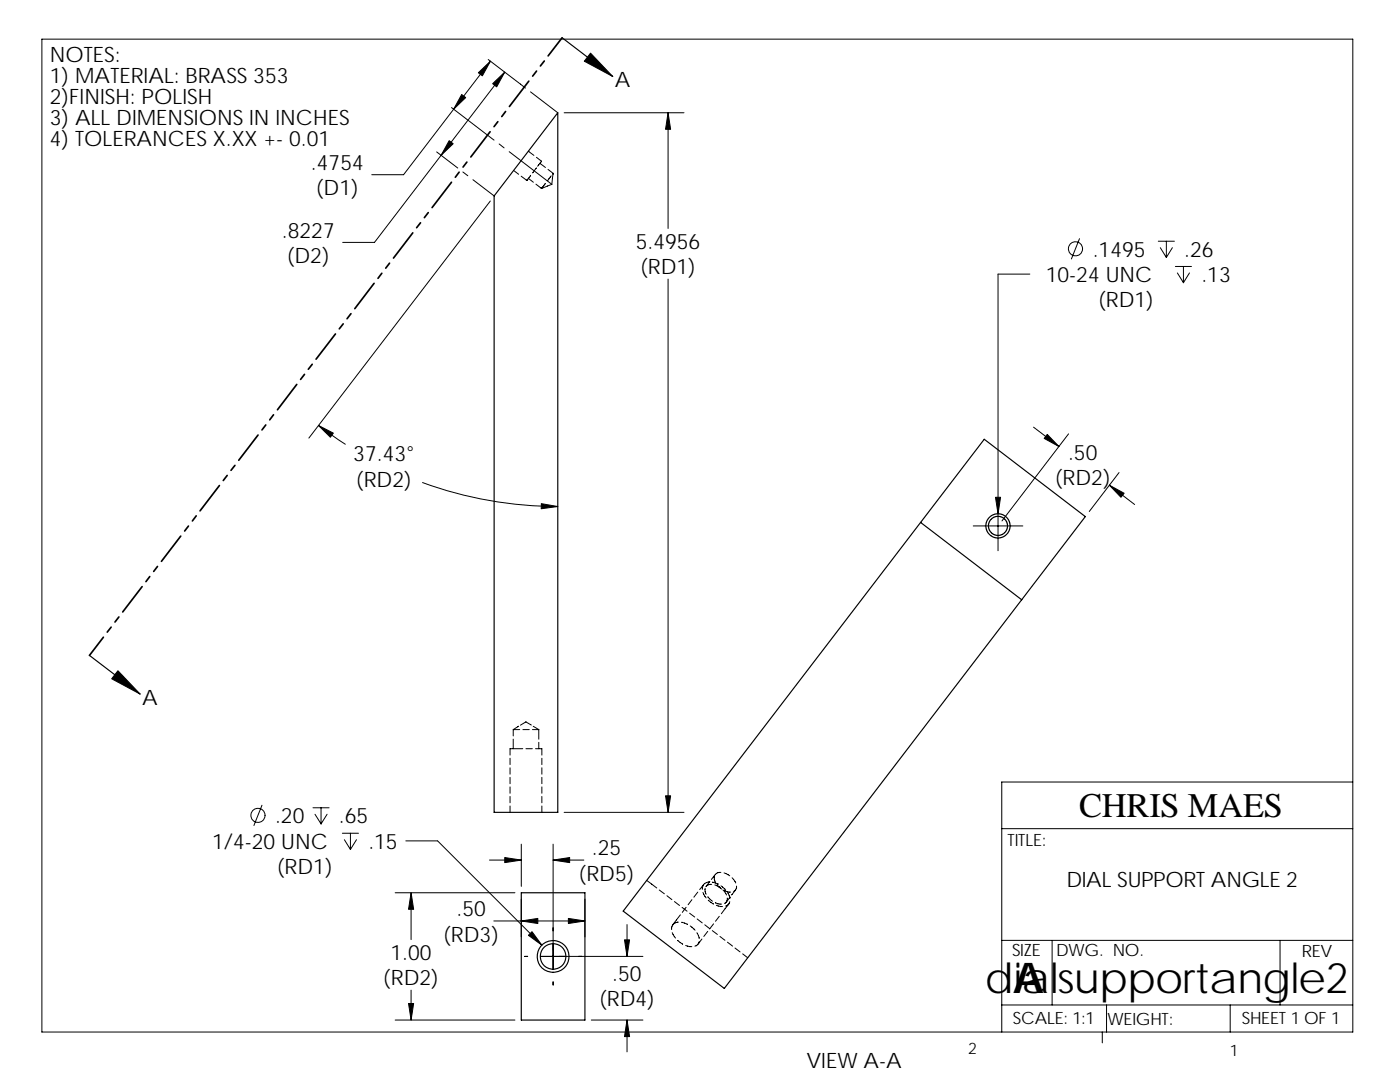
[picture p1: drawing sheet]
<svg xmlns="http://www.w3.org/2000/svg" width="279mm" height="216mm" viewBox="0 0 279 216" stroke-linecap="round" stroke-linejoin="round" font-family="sans-serif">
<g fill="none" stroke="#000" stroke-width=".2">
<path d="M8.4 7.8h261.6v198.1h-261.6zM97.4 11.9l7.5 5.7M97.9 12.2l-17.4 22.7h-6.3M100.7 14.4l-26 34h-6.3M105.9 18.3l5.4 4.2M87.1 30.3l4.3 3.2M90.1 21.5l8.5 6.5M92.4 34.3l1 .8M94.4 35.9l4.2 3.2M99.6 28.7l1 .8M101.6 30.3l8.5 6.5M102.5 34l1 .8"/>
<path d="M105.5 30.2l1.1 .8M105.5 35.6l.9 .8M105.9 35l-.8 1-1.1-.8M107 36.7l1.1 .9M107.1 33.5l-.8 1M107.1 31.4l1 .8M107.8 32.6l1.1 .8M108.1 32.2l-.8 1M108.1 32.2h.1M108.8 36.6l-.7 1M109.4 33.8l1 .8M110 35.1l-.8 1"/>
<path d="M110.1 36.8l-2 .8M110.4 34.6h.1M110.4 34.6l-.3 2.2M112.6 22.5h23.9M133.3 22.5v23.1M97.9 40.1l-36.3 47.3M133.3 55.7v106.4M205.5 54.7h-6.3v55.2M215.4 47.6l-1.6 4.1M231.2 48.1h3.2M231.6 49.4l1.2 2M232.8 48.1v3.3"/>
<path d="M234 49.4l-1.2 2M234.6 53.2h3.2M235 54.5l1.2 1.9M236.2 53.2v3.2M237.4 54.5l-1.2 1.9M63.6 84.9l5.3 3.7M84.3 96.3a78.9 78.9 0 0 0 27 4.8M206.3 85.2l5 3.9M213.3 86.6l-13.3 17.3M221.4 96.8l5 3.9M223.3 94.3l-5.9 7.8M194.2 104.9h9.9"/>
<path d="M101.8 151.3v1.3M101.8 153.2v1.3M101.8 155.1v1.3M101.8 157v1.3M101.8 158.9v1.3M102.4 147.5v1.9M102.4 145.6v1.3M102.4 145.6h1.3M103.5 144.9l-1.1 .7M104.3 149.4h-2.5v1.3M104.4 145.6h1.2M104.9 144l1.1 .7"/>
<path d="M105 149.4h1.2M105 144l-1.1 .7M106.3 145.6h1.2M106.4 144.9l1.1 .7M106.9 149.4h1.2v1.3M107.5 145.6v1.9M107.5 148.1v1.3M108.1 151.3v1.3M108.1 153.2v1.3M108.1 155.1v1.3M108.1 157v1.3M108.1 158.9v1.3"/>
<path d="M270 156h-70.1v49.9M52.3 160.7l-1.6 4M62.5 161.2h3.2M62.9 162.5l1.2 1.9M64.1 161.2v3.2M65.3 162.5l-1.2 1.9M68.3 166.3h3.2M68.7 167.6l1.2 1.9M69.9 166.3v3.2M71.1 167.6l-1.2 1.9M78.9 178.1h23.9M81 167.8h6.3l20.8 20.8"/>
<path d="M82 178.1v9.4M97.7 171.6h6.3M101.8 160.8v1.3M104 168.4v8.5M104 179.4v7.5M108.1 160.8v1.3M110.4 168.4v25M110.4 171.6h6.1M112.6 162.1h23.9M116.7 179.4v7.5M129.1 175.7l2 1.5M131.6 177.6l1 .8"/>
<path d="M133.1 178.7l1 .8M134.6 179.9l1 .8M138.1 179.5l-.8 1M139.3 178l-.8 1M140.3 178.1l.6 1.1M140.4 176.5l-.2 1M140.4 176.5l-.8 1M140.7 177.2v.6l.2 .6M141.3 179l.9 .8M141.4 179.6l1 .8M141.5 176l-.5 .1-.6 .4M141.7 175.9l-.8 1a1.22 1.22 0 0 1 1.1-.4"/>
<path d="M142.2 176l1.2 .4M142.6 174.8v.6l.2 .6M142.7 176.6l1.1 .5M143.1 176.6l.9 .8M143.9 174.1a1.22 1.22 0 0 0-1.2 .4l-.7 1M143.9 176.8l.9 .8M144.3 177.6l.7 1M144.5 174.2l1.1 .6M144.6 177.7l1.2 .3M145.1 179.2l-.2 .8M145.2 178.1l.5 1.2M145.6 179.9a1.09 1.09 0 0 1-.8 .9"/>
<path d="M145.7 179l-.8 1M146.1 175.2l.7 1M146.8 177.6l-.4 .3M146.8 177.6l-.8 1M147 176.8l-.2 .8M199.9 165.4h70.1M82 197.6v5.9M98.6 183.8h18.1M104.7 190.8h.6M107.8 190.8h20.5M110.4 195.9v.7M125.1 184.5v6.3"/>
<path d="M134.2 186.1l.6 1.1M134.3 184.5l-.3 1M135.2 187.6l1 .8M135.4 184l-.5 .1-.6 .4M135.8 182.5l-1.5 2M136 184l1.2 .4M136.1 181.1l1 .7M136.8 188.7l1.3 .2M136.9 181l-.7 1.1M137.6 182.2l1 .8M137.8 184.8l.9 .8M139.1 186.1l.4 1.2"/>
<path d="M139.1 183.4l1 .7M139.5 187.9a1.07 1.07 0 0 1-.8 .9M140.1 187.4l-.8 1M140.7 184.5l.9 .8M141.2 185.8l-.7 1.1M142.2 185.7l1 .8M142.4 184.3l-.8 1.1M142.8 180.1l1.2 .3M143 180.6l1.2 .3M143.6 182.8l-.8 1M143.7 186.9l1 .7M144.9 180l-.3 .3"/>
<path d="M145.2 188l1 .8M145.5 180.4l-1.5 1.9M146.7 189.2l1 .7M148.2 190.3l1 .8M199.9 187.6h70.1M210 187.6v12.9M255.5 187.6v12.9M78.9 203.5h23.9M118 203.5h10.3M125.1 203.5v6.4M199.9 200.5h70.1M220 205.9v2.2"/>
<path d="M220.8 200.5v5.4M245.5 200.5v5.4"/>
<circle cx="214.6" cy="49.7" r="1.42"/>
<circle cx="51.5" cy="162.7" r="1.42"/>
</g>
<g fill="none" stroke="#000" stroke-width=".23">
<path d="M112.2 7.5l10.1 7.8M111.3 22.5v139.6h-12.7v-123zM196.4 87.7l20.2 15.4-72.1 94.1-20.1-15.4zM183.7 104.2l20.2 15.5M17.9 130.8l10.1 7.7M104 178.1h12.7v25.4h-12.7z"/>
<circle cx="199.2" cy="104.9" r="1.9"/>
<circle cx="199.2" cy="104.9" r="2.42"/>
<circle cx="110.4" cy="190.8" r="2.56"/>
<circle cx="110.4" cy="190.8" r="3.2"/>
</g>
<g fill="#000" stroke="#000" stroke-width=".2">
<path d="M95.5 14.5l2.4-2.3-1.6 2.9z" fill-rule="evenodd"/>
<path d="M98.3 16.7l2.4-2.3-1.6 2.9z" fill-rule="evenodd"/>
<path d="M117.9 10.6l4.4 4.7-5.7-3.1z" fill-rule="evenodd"/>
<path d="M89.6 28.1l.8 .6-2.4 2.3z" fill-rule="evenodd"/>
<path d="M92.1 18.9l.8 .6-2.4 2.3z" fill-rule="evenodd"/>
<path d="M133.3 22.5l.5 3.3h-1z" fill-rule="evenodd"/>
<path d="M63.6 84.9l2.9 1.5-.6 .8z" fill-rule="evenodd"/>
<path d="M209 86.7l2.3 2.4-2.9-1.6z" fill-rule="evenodd"/>
<path d="M221.4 96.8l2.9 1.6-.6 .8z" fill-rule="evenodd"/>
<path d="M108 100.5l3.3 .6-3.3 .4z" fill-rule="evenodd"/>
<path d="M198.7 99.2h1l-.5 3.3z" fill-rule="evenodd"/>
<path d="M23.5 133.8l4.5 4.7-5.7-3.1z" fill-rule="evenodd"/>
<path d="M82 178.1l.5 3.3h-1z" fill-rule="evenodd"/>
<path d="M100.7 171.1l3.3 .5-3.3 .5z" fill-rule="evenodd"/>
<path d="M110.4 171.6l3.3-.5v1z" fill-rule="evenodd"/>
<path d="M132.8 158.8h1l-.5 3.3z" fill-rule="evenodd"/>
<path d="M104 183.8l3.3-.5v1z" fill-rule="evenodd"/>
<path d="M106.2 185.9l1.9 2.7-2.6-2z" fill-rule="evenodd"/>
<path d="M113.4 183.3l3.3 .5-3.3 .5z" fill-rule="evenodd"/>
<path d="M124.6 187.5h1l-.5 3.3z" fill-rule="evenodd"/>
<path d="M81.5 200.2h1l-.5 3.3z" fill-rule="evenodd"/>
<path d="M125.1 203.5l.5 3.3h-1z" fill-rule="evenodd"/>
</g>
<g fill="none" stroke="#000" stroke-width=".34">
<path d="M105.5 16.2l-3.8 5.1M107.1 14.2l-.8 1M108.6 12.2l-.8 1M112.2 7.5l-2.8 3.7M90.1 36.4l-3.9 5M91.6 34.4l-.7 1M93.2 32.3l-.8 1M97.8 26.3l-3.8 5M99.4 24.3l-.8 1M100.9 22.2l-.8 1.1M74.7 56.5l-3.9 5.1M76.2 54.5l-.8 1"/>
<path d="M77.7 52.5l-.7 1M82.4 46.5l-3.9 5M83.9 44.4l-.8 1M85.5 42.4l-.8 1M59.2 76.7l-3.8 5.1M60.8 74.7l-.8 1M62.3 72.7l-.8 1M67 66.6l-3.9 5.1M68.5 64.6l-.8 1M70 62.6l-.7 1M43.8 96.9l-3.9 5M45.3 94.9l-.7 1"/>
<path d="M46.9 92.9l-.8 1M51.5 86.8l-3.9 5M53 84.8l-.7 1M54.6 82.8l-.8 1M28.4 117.1l-3.9 5M29.9 115l-.8 1.1M31.4 113l-.7 1M36.1 107l-3.9 5M37.6 105l-.7 1M39.2 102.9l-.8 1M20.6 127.1l-2.8 3.7M22.2 125.1l-.8 1"/>
<path d="M23.7 123.1l-.8 1"/>
</g>
<g font-size="8.5">
<text x="196.6" y="198.1">dialsupportangle2</text>
<text x="202.2" y="198.2">A</text>
</g>
<text font-size="6.9" x="215.4" y="163">CHRIS MAES</text>
<g font-size="4.2">
<text x="9.9" y="12.3">NOTES:</text>
<text x="9.9" y="16.5">1) MATERIAL: BRASS 353</text>
<text x="122.7" y="17.4">A</text>
<text x="9.9" y="20.7">2)FINISH: POLISH</text>
<text x="9.9" y="24.9">3) ALL DIMENSIONS IN INCHES</text>
<text x="9.9" y="29">4) TOLERANCES X.XX +- 0.01</text>
<text x="62.1" y="33.9">.4754</text>
<text x="63" y="38.9">(D1)</text>
<text x="56.3" y="47.4">.8227</text>
<text x="57.2" y="52.5">(D2)</text>
<text x="126.9" y="49.7">5.4956</text>
<text x="218.1" y="51.2">.1495</text>
<text x="236.3" y="51.2">.26</text>
<text x="127.7" y="54.8">(RD1)</text>
<text x="208.7" y="56.3">10-24 UNC</text>
<text x="239.8" y="56.3">.13</text>
<text x="219.1" y="61.3">(RD1)</text>
<text x="70.5" y="92.1">37.43°</text>
<text x="213.2" y="91.8">.50</text>
<text x="71" y="97.1">(RD2)</text>
<text x="210.5" y="96.9">(RD2)</text>
<text x="28.4" y="140.7">A</text>
<text x="54.9" y="164.2">.20</text>
<text x="67.6" y="164.2">.65</text>
<text x="42.3" y="169.3">1/4-20 UNC</text>
<text x="73.5" y="169.3">.15</text>
<text x="118.1" y="170.7">.25</text>
<text x="55.2" y="174.4">(RD1)</text>
<text x="115.5" y="175.7">(RD5)</text>
<text x="212.8" y="176.9">DIAL SUPPORT ANGLE 2</text>
<text x="91.1" y="182.8">.50</text>
<text x="77.9" y="191.6">1.00</text>
<text x="88.4" y="187.9">(RD3)</text>
<text x="76.4" y="196.6">(RD2)</text>
<text x="122.2" y="195.7">.50</text>
<text x="119.5" y="200.7">(RD4)</text>
<text x="160.9" y="213">VIEW A-A</text>
</g>
<g font-size="3.4">
<text x="201.1" y="168.8">TITLE:</text>
<text x="202" y="190.8">SIZE</text>
<text x="210.8" y="190.8">DWG. NO.</text>
<text x="259.8" y="190.9">REV</text>
<text x="202.1" y="204.4">SCALE: 1:1</text>
<text x="221" y="204.5">WEIGHT:</text>
<text x="247.8" y="204.4">SHEET 1 OF 1</text>
</g>
<g font-size="3.2">
<text x="193.2" y="210.4">2</text>
<text x="245.4" y="210.7">1</text>
</g>
</svg>
